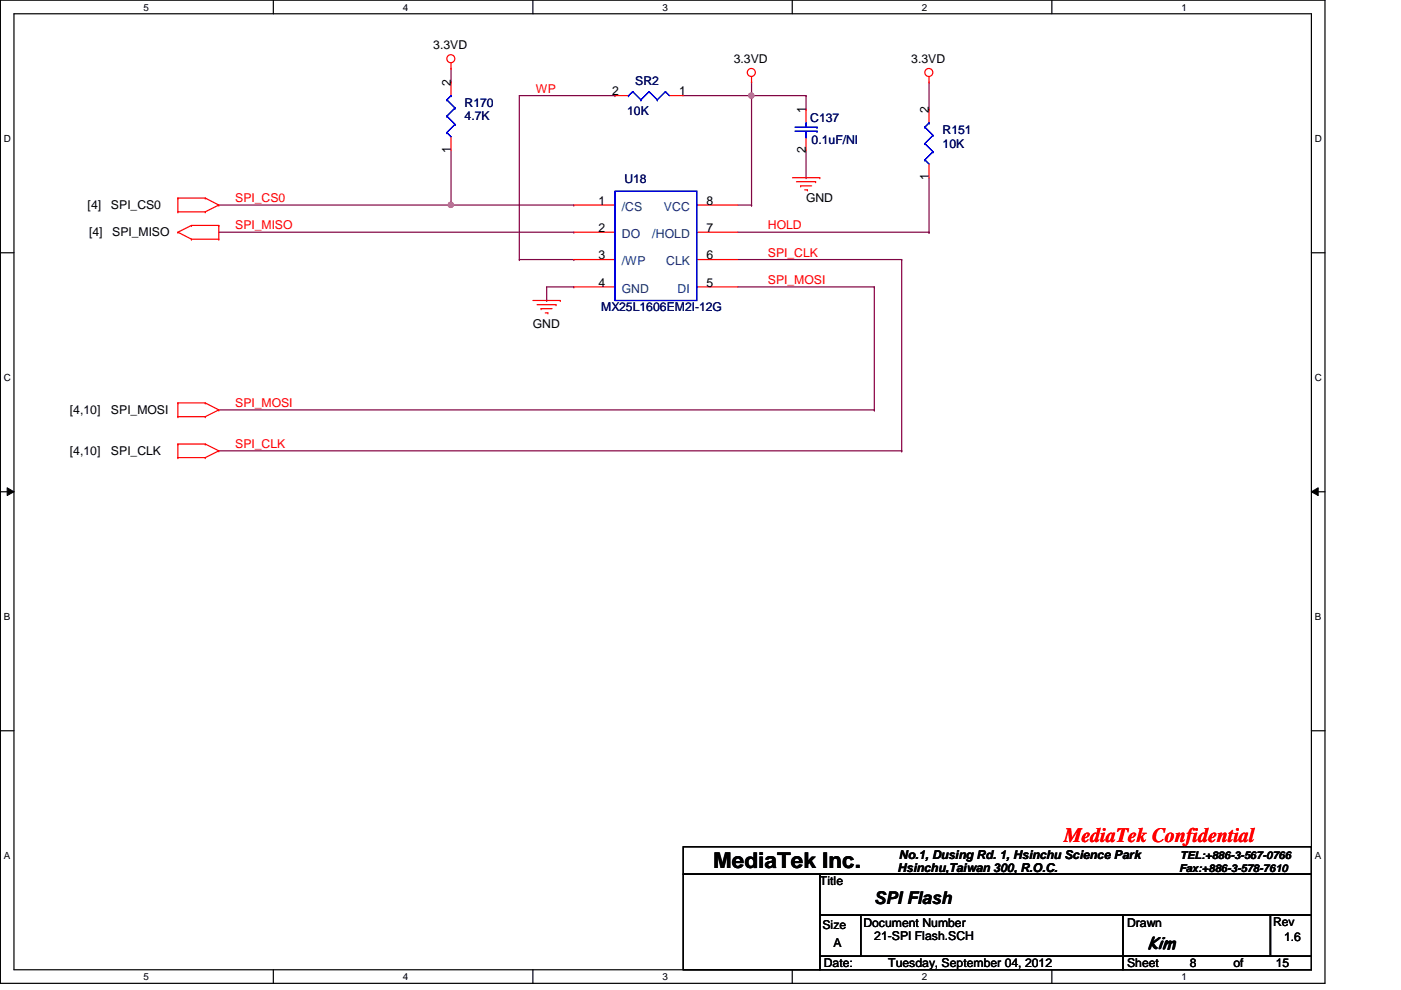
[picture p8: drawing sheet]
<svg xmlns="http://www.w3.org/2000/svg" width="297mm" height="210mm" viewBox="0 0 297 210" stroke-linecap="round" stroke-linejoin="round" font-family="sans-serif">
<path d="M.1 0h280.8v208.5h-280.8zM3 2.9h275v202.7h-275z" fill="none" stroke="#000" stroke-width=".25"/>
<g fill="#fff">
<path d="M30.4 .3h1.2v2.4h-1.2z"/>
<path d="M30.4 205.9h1.2v2.3h-1.2z"/>
</g>
<path d="M58 0v2.9M58 205.6v2.9" fill="none" stroke="#000" stroke-width=".25"/>
<g fill="#fff">
<path d="M85.4 .3h1.2v2.4h-1.2z"/>
<path d="M85.4 205.9h1.2v2.3h-1.2z"/>
</g>
<path d="M113 0v2.9M113 205.6v2.9" fill="none" stroke="#000" stroke-width=".25"/>
<g fill="#fff">
<path d="M140.5 .3h1.1v2.4h-1.1z"/>
<path d="M140.5 205.9h1.1v2.3h-1.1z"/>
</g>
<path d="M168 0v2.9M168 205.6v2.9" fill="none" stroke="#000" stroke-width=".25"/>
<g fill="#fff">
<path d="M195.4 .3h1.2v2.4h-1.2z"/>
<path d="M195.4 205.9h1.2v2.3h-1.2z"/>
</g>
<path d="M223 0v2.9M223 205.6v2.9" fill="none" stroke="#000" stroke-width=".25"/>
<g fill="#fff">
<path d="M250.5 .3h1.1v2.4h-1.1z"/>
<path d="M250.5 205.9h1.1v2.3h-1.1z"/>
<path d="M.8 28.2h1.5v2.4h-1.5z"/>
<path d="M278.8 28.2h1.4v2.4h-1.4z"/>
<path d="M.8 78.9h1.5v2.3h-1.5z"/>
<path d="M278.8 78.9h1.4v2.3h-1.4z"/>
</g>
<path d="M.1 53.6h2.9M278 53.6h2.9" fill="none" stroke="#000" stroke-width=".25"/>
<g fill="#fff">
<path d="M.8 129.6h1.4v2.3h-1.4z"/>
<path d="M278.8 129.6h1.3v2.3h-1.3z"/>
</g>
<path d="M.1 104.3h2.9M278 104.3h2.9" fill="none" stroke="#000" stroke-width=".25"/>
<path d="M1.5 103.4l1.5 .9-1.5 .8zM278 104.3l1.5-.9v1.7z" fill="#000"/>
<path d="M1.5 103.4l1.5 .9-1.5 .8zM278 104.3l1.5-.9v1.7z" fill="none" stroke="#000" stroke-width=".21"/>
<g fill="#fff">
<path d="M.8 180.3h1.4v2.3h-1.4z"/>
<path d="M278.8 180.3h1.3v2.3h-1.3z"/>
</g>
<path d="M.1 154.9h2.9M278 154.9h2.9" fill="none" stroke="#000" stroke-width=".25"/>
<path d="M46.4 43.5h49.2M95.6 43.5h.1" fill="none" stroke="#800040" stroke-width=".25"/>
<circle cx="95.6" cy="43.4" r=".56" fill="#f0f"/>
<circle cx="95.6" cy="43.4" r=".56" fill="none" stroke="#f0f" stroke-width=".25"/>
<g fill="none" stroke="#800040" stroke-width=".25">
<path d="M159.3 17.4v2.9M197 17.4v5.8M110.1 20.3h20.3M130.4 20.3h.1M144.9 20.3h26M159.3 20.3h.1M170.9 37.7h.1M170.9 20.3h.1M170.9 31.9v5.8M197 23.2h.1M197 37.7v11.5M156.4 49.2h40.6"/>
<path d="M191.2 55v40.6M197 49.2h.1M115.9 63.7h.1M121.7 60.8h.1M121.7 60.8h-5.8v2.9M185.4 60.8v26.1M185.4 86.9h.1M191.2 95.6h.1"/>
</g>
<circle cx="159.3" cy="20.3" r=".56" fill="#f0f"/>
<circle cx="159.3" cy="20.3" r=".56" fill="none" stroke="#f0f" stroke-width=".25"/>
<g fill="none" stroke="#800040" stroke-width=".25">
<path d="M95.6 17.4h.1M95.6 14.5v2.9M95.6 31.9v11.6M110.1 20.3v34.7M159.3 20.3v23.2M170.9 23.2h.1M170.9 20.3v2.9M46.4 49.2h75.3M95.6 43.5h.1M95.6 43.5h26.1M110.1 55h.1M110.1 55h11.6"/>
<path d="M121.7 49.2h.1M121.7 55h.1M121.7 43.5h.1M156.4 55h34.8M156.4 43.5h2.9M159.3 43.5h.1M191.2 55h.1M156.4 60.8h29M185.4 60.8h.1M46.4 95.6h144.8M46.4 86.9h139M185.4 86.9h.1"/>
<path d="M191.2 95.6h.1"/>
</g>
<g fill="none" stroke="#f00" stroke-width=".25">
<path d="M95.6 14.5h.1M95.6 13.3v1.2M95.6 17.4v2.9M159.3 17.4h.1M159.3 16.3v1.1M197 17.4h.1M197 16.3v1.1M95.6 29v2.9M130.4 20.3h2.9M141.9 20.3h3M168 37.7h5.8M168.9 38.5h4"/>
<path d="M169.8 39.4h.1M169.8 39.4h2.3M170.9 23.2v2.9M170.9 29v2.9M172.9 38.5h.1M173.8 37.7h.1M197 23.2v2.9M197 34.8v2.9M37.7 44.9h.1M37.7 42h.1M37.7 49.2h.1M37.7 42h5.8"/>
<path d="M37.7 44.9h5.8M37.7 42v2.9M37.7 49.2l2.9 1.5M40.6 47.8h.1M40.6 50.7h.1M40.6 47.8l-2.9 1.4M40.6 47.8h5.8M40.6 50.7h5.8M43.5 42h.1M43.5 44.9h.1M43.5 42l2.9 1.5M46.4 43.5h.1"/>
<path d="M46.4 47.8h.1M46.4 50.7h.1M46.4 43.5l-2.9 1.4M46.4 47.8v2.9M121.7 43.5h8.7M121.7 49.2h8.7M121.7 55h8.7M147.7 43.5h8.7M147.7 49.2h8.7M147.7 55h8.7M170.6 40.3h.6M171.2 40.3h.1"/>
<path d="M113 63.7h5.8M113.9 64.6h4M114.7 65.4h.1M114.7 65.4h2.3M115.6 66.3h.6M116.2 66.3h.1M117.9 64.6h.1M118.8 63.7h.1M121.7 60.8h8.7M147.7 60.8h8.7M37.7 88.3h.1M37.7 85.4h.1"/>
<path d="M37.7 97h.1M37.7 94.1h.1M37.7 85.4v2.9M37.7 94.1v2.9M37.7 85.4h5.8M37.7 88.3h5.8M37.7 94.1h5.8M37.7 97h5.8M43.5 85.4h.1M43.5 88.3h.1M43.5 94.1h.1M43.5 97h.1"/>
<path d="M43.5 85.4l2.9 1.5M43.5 94.1l2.9 1.5M46.4 86.9h.1M46.4 95.6h.1M46.4 86.9l-2.9 1.4M46.4 95.6l-2.9 1.4"/>
<circle cx="95.6" cy="12.4" r=".85"/>
<circle cx="159.3" cy="15.4" r=".85"/>
<circle cx="196.9" cy="15.4" r=".85"/>
</g>
<path d="M144.9 179.5h133.1v5.8h-133.1zM144.9 185.3h28.9v20.3h-28.9zM173.8 185.3h104.2v8.7h-104.2zM173.8 194h8.7v8.7h-8.7zM182.5 194h86.9v8.7h-86.9zM238.1 194h31.3v8.7h-31.3zM238.1 194h.1M238.1 194v8.7M269.4 194h8.6v8.7h-8.6zM173.8 202.7h64.3v2.9h-64.3zM238.1 202.7h39.9v2.9h-39.9z" fill="none" stroke="#000" stroke-width=".25"/>
<g fill="none" stroke="#00f" stroke-width=".25">
<path d="M134.2 19.4h.1M134.2 19.4l1.7 1.8M134.2 19.4l-.9 .9M137.6 19.4h.1M137.6 19.4l1.8 1.8M137.6 19.4l-1.7 1.8M141.1 19.4h.1M141.1 19.4l.8 .9M141.1 19.4l-1.7 1.8M94.7 28.1h.1M94.7 24.6h.1M94.7 21.2h.1"/>
<path d="M94.7 28.1l.9 .9M94.7 24.6l1.8 1.8M94.7 21.2l1.8 1.7M95.6 20.3h.1M95.6 20.3l-.9 .9M96.5 26.4h.1M96.5 22.9h.1M96.5 26.4l-1.8 1.7M96.5 22.9l-1.8 1.7M133.3 20.3h.1M135.9 21.2h.1M139.4 21.2h.1"/>
<path d="M168.6 27h4.6M168.6 27.8h4.6M170.9 29h.1M170.9 26.1h.1M170.9 26.1v.9M170.9 27.8v1.2M173.2 27h.1M173.2 27.8h.1M196.1 33.9h.1M196.1 30.4h.1M196.1 27h.1M196.1 33.9l.9 .9"/>
<path d="M196.1 30.4l1.7 1.8M196.1 27l1.7 1.7M197 26.1h.1M197 26.1l-.9 .9M197.8 32.2h.1M197.8 28.7h.1M197.8 32.2l-1.7 1.7M197.8 28.7l-1.7 1.7M130.4 40.6h17.3v23.1h-17.3z"/>
</g>
<circle cx="95.6" cy="43.4" r=".56" fill="#f0f"/>
<circle cx="95.6" cy="43.4" r=".56" fill="none" stroke="#f0f" stroke-width=".25"/>
<circle cx="159.3" cy="20.3" r=".56" fill="#f0f"/>
<circle cx="159.3" cy="20.3" r=".56" fill="none" stroke="#f0f" stroke-width=".25"/>
<text font-size="4.6" x="151.2" y="184.1">MediaTek Inc.</text>
<text font-size="4.3" fill="#f00" x="225.6" y="178.5">MediaTek Confidential</text>
<g font-size="3.7">
<text x="185.4" y="191.6">SPI Flash</text>
<text x="243.3" y="201.3">Kim</text>
</g>
<g font-size="2.6">
<text x="91.9" y="10.5">3.3VD</text>
<text x="155.6" y="13.4">3.3VD</text>
<text x="193.2" y="13.4">3.3VD</text>
<text x="95.6" y="18.2" transform="rotate(-90 95.6 18.2)">2</text>
<text x="129.8" y="20.2">2</text>
<text x="144" y="20.2">1</text>
<text x="170.9" y="24" transform="rotate(-90 170.9 24)">1</text>
<text x="196.9" y="24" transform="rotate(-90 196.9 24)">2</text>
<text x="95.6" y="32.5" transform="rotate(-90 95.6 32.5)">1</text>
<text x="170.9" y="32.5" transform="rotate(-90 170.9 32.5)">2</text>
<text x="196.9" y="38.2" transform="rotate(-90 196.9 38.2)">1</text>
<text x="18.6" y="44.3">[4]</text>
<text x="23.5" y="44.3">SPI_CS0</text>
<text x="126.9" y="43.4">1</text>
<text x="149.8" y="43.4">8</text>
<text x="170.9" y="42.9">GND</text>
<text x="18.9" y="50.1">[4]</text>
<text x="23.8" y="50.1">SPI_MISO</text>
<text x="126.9" y="49.2">2</text>
<text x="149.8" y="49.2">7</text>
<text x="126.9" y="55">3</text>
<text x="149.8" y="55">6</text>
<text x="126.9" y="60.8">4</text>
<text x="149.8" y="60.8">5</text>
<text x="113" y="69.5">GND</text>
<text x="14.8" y="87.8">[4,10]</text>
<text x="23.5" y="87.8">SPI_MOSI</text>
<text x="14.8" y="96.5">[4,10]</text>
<text x="23.5" y="96.5">SPI_CLK</text>
<text x="190.3" y="184.8">Hsinchu,Taiwan 300, R.O.C.</text>
<text x="190.6" y="182.2">No.1, Dusing Rd. 1, Hsinchu Science Park</text>
<text x="173.8" y="187.7">Title</text>
<text x="174.4" y="196.9">Size</text>
<text x="183" y="196.6">Document Number</text>
<text x="239" y="196.6">Drawn</text>
<text x="269.9" y="196.3">Rev</text>
<text x="176.7" y="200.7">A</text>
<text x="185.4" y="199.3">21-SPI Flash.SCH</text>
<text x="272.2" y="199.6">1.6</text>
<text x="174.7" y="205.1">Date:</text>
<text x="188.3" y="205.1">Tuesday, September 04, 2012</text>
<text x="239" y="205.1">Sheet</text>
<text x="252.3" y="205.1">8</text>
<text x="261.5" y="205.1">of</text>
<text x="270.5" y="205.1">15</text>
</g>
<g font-size="2.6" fill="#000080">
<text x="134.7" y="18">SR2</text>
<text x="98.5" y="22.6">R170</text>
<text x="98.5" y="25.5">4.7K</text>
<text x="133" y="24.3">10K</text>
<text x="171.8" y="25.8">C137</text>
<text x="199.9" y="28.4">R151</text>
<text x="172.1" y="30.4">0.1uF/NI</text>
<text x="199.9" y="31.3">10K</text>
<text x="132.4" y="38.8">U18</text>
<text x="127.5" y="66">MX25L1606EM2I-12G</text>
</g>
<g font-size="2.6" fill="#f00">
<text x="113.6" y="19.7">WP</text>
<text x="49.9" y="42.9">SPI_CS0</text>
<text x="49.9" y="48.6">SPI_MISO</text>
<text x="162.8" y="48.6">HOLD</text>
<text x="162.8" y="54.4">SPI_CLK</text>
<text x="162.8" y="60.2">SPI_MOSI</text>
<text x="49.9" y="86.3">SPI_MOSI</text>
<text x="49.9" y="95">SPI_CLK</text>
</g>
<g font-size="2.6" fill="#004080">
<text x="131.8" y="44.7">/CS</text>
<text x="140.8" y="44.7">VCC</text>
<text x="131.8" y="50.4">DO</text>
<text x="138.3" y="50.4">/HOLD</text>
<text x="131.8" y="56.2">/WP</text>
<text x="141.2" y="56.2">CLK</text>
<text x="131.8" y="62">GND</text>
<text x="143.7" y="62">DI</text>
</g>
<g font-size="2.3">
<text x="250" y="184.8">Fax:+886-3-578-7610</text>
<text x="250.2" y="182.2">TEL:+886-3-567-0766</text>
</g>
<g font-size="2.1">
<text x="30.4" y="2.2">5</text>
<text x="85.4" y="2.2">4</text>
<text x="140.5" y="2.2">3</text>
<text x="195.4" y="2.2">2</text>
<text x="250.5" y="2.2">1</text>
<text x=".8" y="30.1">D</text>
<text x="278.8" y="30.1">D</text>
<text x=".8" y="80.8">C</text>
<text x="278.8" y="80.8">C</text>
<text x=".8" y="131.5">B</text>
<text x="278.8" y="131.5">B</text>
<text x=".8" y="182.2">A</text>
<text x="278.8" y="182.2">A</text>
<text x="30.4" y="207.8">5</text>
<text x="85.4" y="207.8">4</text>
<text x="140.5" y="207.8">3</text>
<text x="195.4" y="207.8">2</text>
<text x="250.5" y="207.8">1</text>
</g>
</svg>
